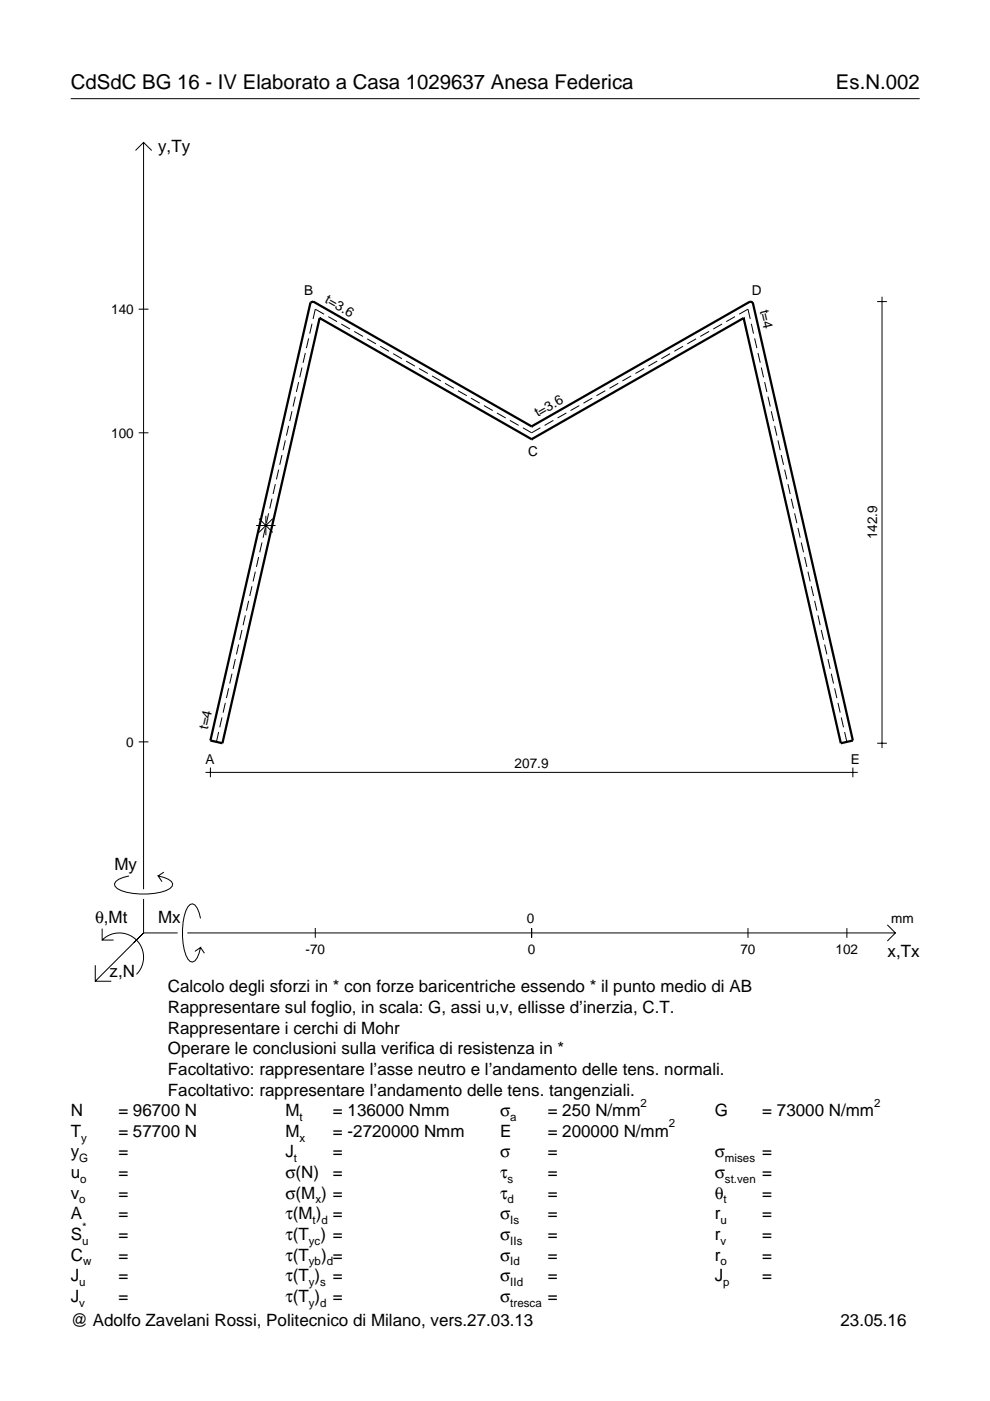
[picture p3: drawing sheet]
<svg xmlns="http://www.w3.org/2000/svg" width="210mm" height="297mm" viewBox="0 0 210 297" stroke-linecap="round" stroke-linejoin="round" font-family="sans-serif">
<g fill="none" stroke="#000" stroke-width=".21">
<path d="M15 20.9h180M28.7 31.9l1.7-1.7 1.8 1.7M30.4 30.2v158.3M29.4 65.6h2.1M64 77.9l-.5 2.1M64.7 74.8l-.4 2.1M65.4 71.7l-.4 2.1M66.1 68.6l-.4 2.1M68.7 66.6l-1.9-1-.4 2M69.6 67.1l1.9 1.1M72.4 68.7l1.8 1.1M75.1 70.3l1.9 1"/>
<path d="M77.9 71.8l1.8 1.1M80.6 73.4l1.9 1.1M83.4 75l1.8 1.1M86.1 76.6l1.9 1M88.9 78.1l1.8 1.1M91.6 79.7l1.9 1.1M133.8 79.7l-1.8 1.1M136.6 78.1l-1.9 1.1M139.3 76.6l-1.8 1M142.1 75l-1.9 1.1M144.8 73.4l-1.8 1.1M147.6 71.8l-1.9 1.1"/>
<path d="M150.3 70.3l-1.8 1M153.1 68.7l-1.9 1.1M155.8 67.1l-1.8 1.1M156.7 66.6l1.9-1 .5 2M159.3 68.6l.5 2.1M160 71.7l.5 2.1M160.7 74.8l.5 2.1M161.4 77.9l.5 2.1M186 63.9h2M187 62.9v95.7M29.4 91.8h2.1M59.1 99.6l-.5 2"/>
<path d="M59.8 96.5l-.5 2.1M60.5 93.4l-.5 2.1M61.2 90.3l-.5 2.1M61.9 87.2l-.5 2.1M62.6 84.1l-.5 2.1M63.3 81l-.5 2.1M94.4 81.3l1.8 1M97.1 82.8l1.9 1.1M99.9 84.4l1.8 1.1M102.6 86l1.9 1.1M105.4 87.6l1.8 1M108.1 89.1l1.9 1.1"/>
<path d="M110.9 90.7l1.8 1.1 1.9-1.1M117.3 89.1l-1.8 1.1M120.1 87.6l-1.9 1M122.8 86l-1.8 1.1M125.6 84.4l-1.9 1.1M128.3 82.8l-1.8 1.1M131.1 81.3l-1.9 1M162.1 81l.5 2.1M162.8 84.1l.5 2.1M163.5 87.2l.5 2.1M164.2 90.3l.5 2.1M164.9 93.4l.5 2.1"/>
<path d="M165.6 96.5l.5 2.1M166.4 99.6l.4 2M54.3 111.4h4.1M54.8 118.1l-.4 2.1M54.9 110l2.9 2.9M55.5 115l-.4 2.1M56.3 111.9l-.5 2.1M56.4 109.4v4.1M57 108.8l-.5 2.1M57.7 105.7l-.5 2.1M57.8 110l-2.9 2.9M58.4 102.7l-.5 2"/>
<path d="M167.1 102.7l.4 2M167.8 105.7l.4 2.1M168.5 108.8l.5 2.1M169.2 111.9l.5 2.1M169.9 115l.5 2.1M170.6 118.1l.5 2.1M49.9 139.7l-.5 2.1M50.6 136.7l-.5 2M51.3 133.6l-.5 2.1M52 130.5l-.5 2.1M52.7 127.4l-.5 2.1M53.4 124.3l-.5 2.1"/>
<path d="M54.1 121.2l-.4 2.1M171.3 121.2l.5 2.1M172 124.3l.5 2.1M172.7 127.4l.5 2.1M173.4 130.5l.5 2.1M174.1 133.6l.5 2.1M174.8 136.7l.5 2M175.5 139.7l.5 2.1M29.4 157.3h2.1M46.4 155.2l-.5 2.1M47.1 152.1l-.5 2.1M47.8 149l-.5 2.1"/>
<path d="M48.5 145.9l-.5 2.1M49.2 142.8l-.5 2.1M176.2 142.8l.5 2.1M177 145.9l.4 2.1M177.7 149l.4 2.1M178.4 152.1l.4 2.1M179.1 155.2l.5 2.1M186 157.6h2M43.6 163.8h138.3M44.6 162.7v2.1M180.8 162.7v2.1M21.7 199.3a5.1 5.1 0 0 1 7.2 0 5.1 5.1 0 0 1 0 7.3"/>
<path d="M21.7 196.9v2.4h2.4M27.3 185.7a3.6 3.6 0 0 0-3 1.7l.1 .5a5.6 5.6 0 0 0 3.8 1.5 13.4 13.4 0 0 0 7.8-1l.5-.5 .1-.5a3.6 3.6 0 0 0-3.1-1.7l.8 1.2M30.4 190.6v7.2M30.4 197.8l-10.2 10.2M30.4 197.8h7.2M34.7 184.9l-1.2 .8M39.7 197.8h150.1M42.5 194.7a3.6 3.6 0 0 0-1.7-3.1l-.5 .2a5.7 5.7 0 0 0-1.5 3.7 13.3 13.3 0 0 0 1 7.9l.5 .5 .5 .1a3.6 3.6 0 0 0 1.7-3.1l-1.2 .8M66.8 196.8v2M112.7 196.8v2M158.6 196.8v2M179.6 196.8v2"/>
<path d="M188.1 196.1l1.7 1.7-1.7 1.7M20.2 204.7v3.3h3.4M42.5 200.9l.8 1.2"/>
</g>
<path d="M67.8 67.4h.1M67.8 67.4l-20.6 90.2-2.6-.6 21.2-92.9 .6-.2 46.3 26.5M67.8 67.4l44.9 25.7M157.7 67.4h.1M157.7 67.4l-45 25.7M157.7 67.4l20.6 90.2 2.5-.6-21.2-92.9-.6-.2-46.3 26.5M112.7 93.1h.1M112.7 90.4h.1" fill="none" stroke="#000" stroke-width=".48"/>
<g font-size="4.3">
<text x="15" y="18.9">CdSdC BG 16 - IV Elaborato a Casa 1029637 Anesa Federica</text>
<text x="177.2" y="18.9">Es.N.002</text>
</g>
<g font-size="3.6">
<text x="33.5" y="32.3">y,Ty</text>
<text x="24.3" y="184.4">My</text>
<text x="20.1" y="195.7">θ,Mt</text>
<text x="33.5" y="195.7">Mx</text>
<text x="188.2" y="203">x,Tx</text>
<text x="23.2" y="207.1">z,N</text>
<text x="35.6" y="210.4">Calcolo degli sforzi in * con forze baricentriche essendo * il punto medio di AB</text>
<text x="35.6" y="214.8">Rappresentare sul foglio, in scala: G, assi u,v, ellisse d’inerzia, C.T.</text>
<text x="35.6" y="219.2">Rappresentare i cerchi di Mohr</text>
<text x="35.6" y="223.5">Operare le conclusioni sulla verifica di resistenza in *</text>
<text x="35.6" y="227.9">Facoltativo: rappresentare l’asse neutro e l’andamento delle tens. normali.</text>
<text x="35.6" y="232.3">Facoltativo: rappresentare l’andamento delle tens. tangenziali.</text>
<text x="15" y="236.7">N</text>
<text x="25.1" y="236.7">= 96700 N</text>
<text x="60.5" y="236.7">M</text>
<text x="70.6" y="236.7">= 136000 Nmm</text>
<text x="106" y="236.7">σ</text>
<text x="116.1" y="236.7">= 250 N/mm</text>
<text x="151.5" y="236.7">G</text>
<text x="161.6" y="236.7">= 73000 N/mm</text>
<text x="15" y="245.4">y</text>
<text x="15" y="241">T</text>
<text x="25.1" y="241">= 57700 N</text>
<text x="25.1" y="245.4">=</text>
<text x="60.5" y="245.4">J</text>
<text x="60.5" y="241">M</text>
<text x="70.6" y="241">= -2720000 Nmm</text>
<text x="70.6" y="245.4">=</text>
<text x="106" y="241">E</text>
<text x="106" y="245.4">σ</text>
<text x="116.1" y="245.4">=</text>
<text x="116.1" y="241">= 200000 N/mm</text>
<text x="151.5" y="245.4">σ</text>
<text x="161.6" y="245.4">=</text>
<text x="15" y="249.8">u</text>
<text x="25.1" y="249.8">=</text>
<text x="60.5" y="249.8">σ(N)</text>
<text x="70.6" y="249.8">=</text>
<text x="106" y="249.8">τ</text>
<text x="116.1" y="249.8">=</text>
<text x="151.5" y="249.8">σ</text>
<text x="161.6" y="249.8">=</text>
<text x="15" y="254.2">v</text>
<text x="25.1" y="254.2">=</text>
<text x="60.5" y="254.2">σ(M ) =</text>
<text x="106" y="254.2">τ</text>
<text x="116.1" y="254.2">=</text>
<text x="151.5" y="254.2">θ</text>
<text x="161.6" y="254.2">=</text>
<text x="15" y="258.5">A</text>
<text x="15" y="262.9">S</text>
<text x="25.1" y="262.9">=</text>
<text x="25.1" y="258.5">=</text>
<text x="60.5" y="258.5">τ(M ) =</text>
<text x="60.5" y="262.9">τ(T ) =</text>
<text x="106" y="258.5">σ</text>
<text x="106" y="262.9">σ</text>
<text x="116.1" y="258.5">=</text>
<text x="116.1" y="262.9">=</text>
<text x="151.5" y="258.5">r</text>
<text x="151.5" y="262.9">r</text>
<text x="161.6" y="258.5">=</text>
<text x="161.6" y="262.9">=</text>
<text x="15" y="267.3">C</text>
<text x="25.1" y="267.3">=</text>
<text x="60.5" y="267.3">τ(T</text>
<text x="68.1" y="267.3">) =</text>
<text x="106" y="267.3">σ</text>
<text x="116.1" y="267.3">=</text>
<text x="151.5" y="267.3">r</text>
<text x="161.6" y="267.3">=</text>
<text x="15" y="271.7">J</text>
<text x="25.1" y="271.7">=</text>
<text x="60.5" y="271.7">τ(T )</text>
<text x="70.6" y="271.7">=</text>
<text x="106" y="271.7">σ</text>
<text x="116.1" y="271.7">=</text>
<text x="151.5" y="271.7">J</text>
<text x="161.6" y="271.7">=</text>
<text x="15" y="281.2">@ Adolfo Zavelani Rossi, Politecnico di Milano, vers.27.03.13</text>
<text x="15" y="276">J</text>
<text x="25.1" y="276">=</text>
<text x="60.5" y="276">τ(T )</text>
<text x="70.6" y="276">=</text>
<text x="106" y="276">σ</text>
<text x="116.1" y="276">=</text>
<text x="178.2" y="281.2">23.05.16</text>
</g>
<g font-size="2.9">
<text x="64.5" y="62.6">B</text>
<text x="68.7" y="64.1" transform="rotate(30 68.7 64.1)">t=3.6</text>
<text x="159.4" y="62.6">D</text>
<text x="161.1" y="65.9" transform="rotate(77 161.1 65.9)">t=4</text>
<text x="23.6" y="66.6">140</text>
<text x="114" y="88.5" transform="rotate(-30 114 88.5)">t=3.6</text>
<text x="23.6" y="92.8">100</text>
<text x="112" y="96.7">C</text>
<text x="186" y="114.4" transform="rotate(-90 186 114.4)">142.9</text>
<text x="44.1" y="154.8" transform="rotate(-77 44.1 154.8)">t=4</text>
<text x="26.8" y="158.3">0</text>
<text x="43.5" y="162.1">A</text>
<text x="109.1" y="162.7">207.9</text>
<text x="180.4" y="162.1">E</text>
<text x="111.7" y="195.7">0</text>
<text x="189" y="195.7">mm</text>
<text x="64.8" y="202.2">-70</text>
<text x="111.9" y="202.2">0</text>
<text x="157" y="202.2">70</text>
<text x="177.2" y="202.2">102</text>
</g>
<g font-size="2.4">
<text x="63.5" y="237.7">t</text>
<text x="108.2" y="237.7">a</text>
<text x="135.8" y="234.7">2</text>
<text x="141.8" y="239">2</text>
<text x="185.3" y="234.7">2</text>
<text x="17.2" y="242">y</text>
<text x="63.5" y="242">x</text>
<text x="16.8" y="246.4">G</text>
<text x="17" y="250.8">o</text>
<text x="62.3" y="246.4">t</text>
<text x="107.6" y="250.8">s</text>
<text x="153.7" y="246.4">mises</text>
<text x="153.7" y="250.8">st.ven</text>
<text x="16.8" y="255.2">o</text>
<text x="66.9" y="255.2">x</text>
<text x="107.6" y="255.2">d</text>
<text x="153.4" y="255.2">t</text>
<text x="17.4" y="263.9">u</text>
<text x="17.4" y="260.9">*</text>
<text x="65.5" y="263.9">yc</text>
<text x="66.3" y="259.5">t d</text>
<text x="108.2" y="259.5">Is</text>
<text x="108.2" y="263.9">IIs</text>
<text x="152.7" y="259.5">u</text>
<text x="152.7" y="263.9">v</text>
<text x="17.6" y="268.3">w</text>
<text x="65.5" y="268.3">yb d</text>
<text x="108.2" y="268.3">Id</text>
<text x="152.7" y="268.3">o</text>
<text x="16.8" y="272.7">u</text>
<text x="65.5" y="272.7">y s</text>
<text x="108.2" y="272.7">IId</text>
<text x="153.3" y="272.7">p</text>
<text x="16.8" y="277">v</text>
<text x="65.5" y="277">y d</text>
<text x="108.2" y="277">tresca</text>
</g>
</svg>
